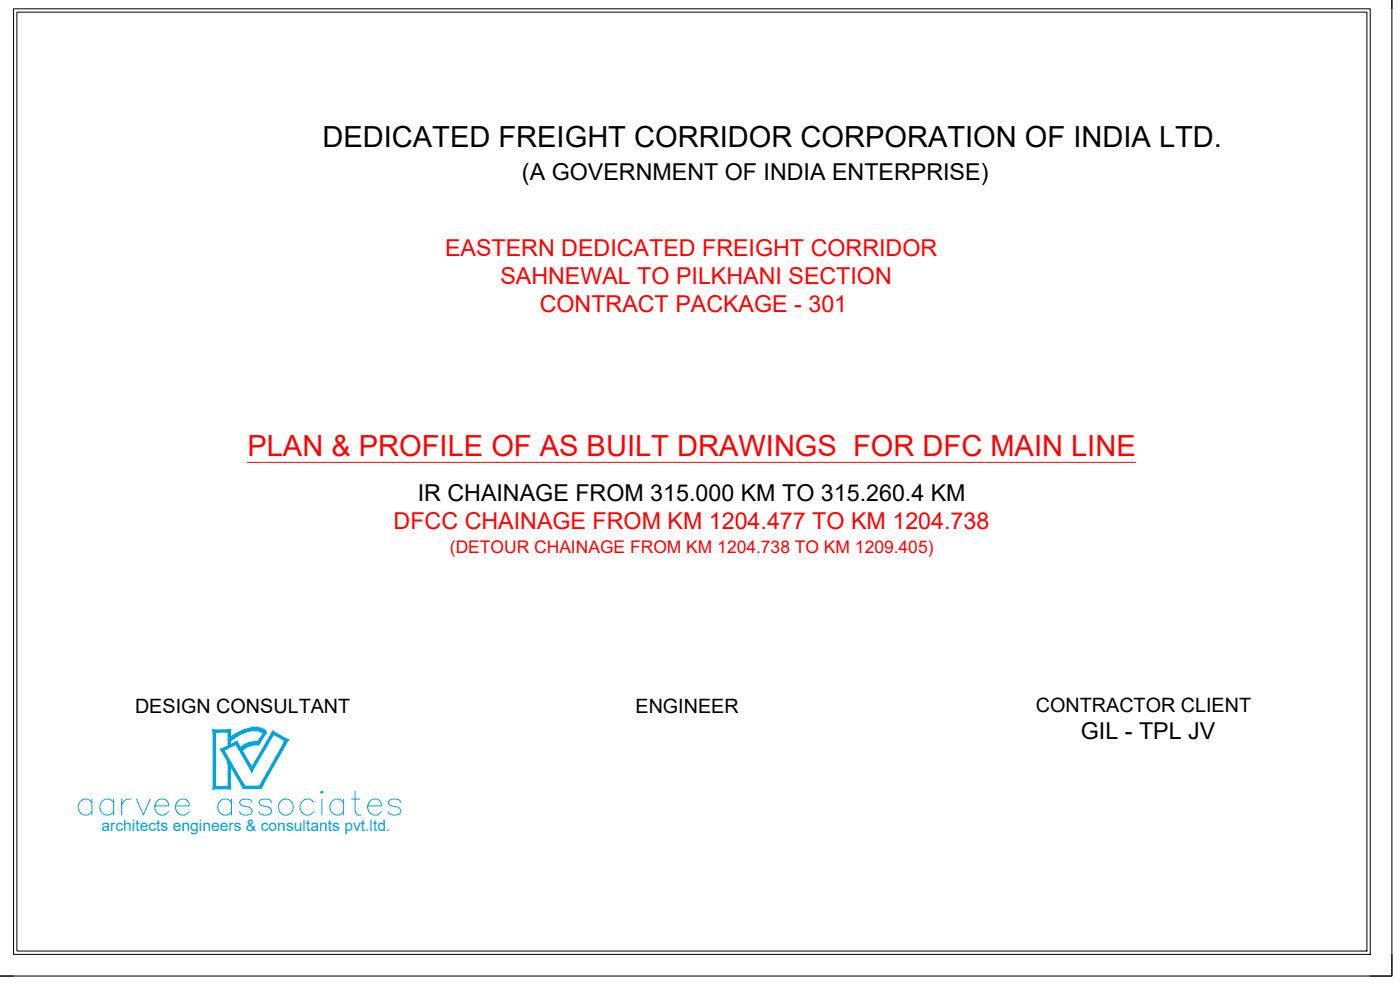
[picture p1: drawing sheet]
<svg xmlns="http://www.w3.org/2000/svg" width="841mm" height="594mm" viewBox="0 0 841 594" stroke-linecap="round" stroke-linejoin="round" font-family="sans-serif">
<!-- layer: title -->
<path d="M8 5h815v568h-815zM10 7h811v564h-811zM836 0v5M836 573v13h-13M0 586h8" fill="none" stroke="#000" stroke-width=".6"/>
<!-- layer: rvlogo -->
<g fill="#00a5dd" stroke="#00a5dd" stroke-width=".6">
<path d="M137 458l1 16v-16zM137 458l1 16-1-2zM128 474h10l-1-2zM128 474l1-2h8zM128 438v36l1-2zM128 438l1 2v32zM128 438l1 2 9-2zM129 440l9-2-1 2zM137 440l1 8v-10zM137 440l1 8h-1z"/>
<path d="M133 450l14 22-12-21zM133 450l14 22-1 2zM147 472l-1 2 10-2zM146 474l10-2 1 2zM171 445l-15 27 1 2zM171 445h2l-16 29zM164 441l7 4h2zM164 439l9 6-9-4zM164 439l-13 25 13-23zM164 439l-13 25v-3zM142 447l9 17v-3zM142 445l9 16-9-14zM135 451l7-4v-2zM133 450l9-5-7 6z"/>
<path d="M155 446v1zM155 446l-1 1h1zM154 446h1l-1 1zM154 446v1zM153 446h1v1zM153 446v1h1zM152 446h1v1zM152 446v1h1zM152 446v1zM152 446v1zM151 446h1v1zM151 446v1h1zM150 446h1v1zM150 446l1 2v-1zM149 446h1l1 2zM149 446l1 2h1zM149 447v-1l1 2zM149 447v1h1zM148 447h1v1zM148 447l1 1zM147 447h1l1 1zM147 447l1 2 1-1zM147 448v-1l1 2zM147 448l1 1zM146 448h1l1 1zM146 448l1 1h1zM146 449v-1l1 1zM146 449v1l1-1zM145 449h1v1zM145 449l1 1zM145 449l1 1zM145 449v1h1zM145 449v1h-1zM144 450l1 1v-1z"/>
<path d="M159 439l-5 7 1 1zM159 439l1 1-5 7z"/>
<path d="M159 439l1 1-1 1zM159 439v1v1zM159 439v1zM159 439l-1 1h1zM158 438l1 1-1 1zM158 438v2zM158 438v2zM158 438l-1 1 1 1zM157 438h1l-1 1zM157 438l-1 1h1zM156 438h1l-1 1zM156 438v1zM156 437v1v1zM156 437l-1 2h1zM155 437h1l-1 2zM155 437v2zM154 437h1v2zM154 437v2h1zM154 437v2zM154 437v2zM153 437h1v2zM153 437v2h1zM152 437h1v2zM152 437v2h1zM152 437v2zM152 437v2zM151 437h1v2zM151 437v2h1z"/>
<path d="M150 438l1-1v2zM150 438v1h1zM149 438h1v1zM149 438v1h1zM148 438h1v1zM148 438v2l1-1zM147 439l1-1v2zM147 439v1h1zM146 439h1v1zM146 439v1h1zM145 439h1v1zM145 439v2l1-1zM144 440l1-1v2zM144 440v1h1zM143 440h1v1zM143 440v2l1-1zM142 441l1-1v2zM142 441v1h1zM141 442l1-1v1zM141 442v1l1-1zM140 442h1v1zM140 442l1 1zM139 443l1-1 1 1zM139 443l1 1 1-1zM138 444l1-1 1 1zM138 444l1 1 1-1zM137 444h1l1 1zM137 444l1 1h1z"/>
</g>
<!-- layer: title -->
<path d="M149 278h533" fill="none" stroke="#f00" stroke-width=".6"/>
<!-- layer: 0 -->
<path d="M836 0v586h-836" fill="none" stroke="#000" stroke-width=".6"/>
<text font-size="20.7" fill="#00a5dd" x="46" y="491">aarvee associates</text>
<text font-size="17.5" x="194" y="88">DEDICATED FREIGHT CORRIDOR CORPORATION OF INDIA LTD.</text>
<text font-size="17.5" fill="#f00" x="149" y="274">PLAN &amp; PROFILE OF AS BUILT DRAWINGS FOR DFC MAIN LINE</text>
<g font-size="14">
<text x="314" y="108">(A GOVERNMENT OF INDIA ENTERPRISE)</text>
<text x="251" y="301">IR CHAINAGE FROM 315.000 KM TO 315.260.4 KM</text>
<text x="649" y="444">GIL - TPL JV</text>
</g>
<g font-size="14" fill="#f00">
<text x="267" y="154">EASTERN DEDICATED FREIGHT CORRIDOR</text>
<text x="301" y="171">SAHNEWAL TO PILKHANI SECTION</text>
<text x="324" y="188">CONTRACT PACKAGE - 301</text>
<text x="236" y="318">DFCC CHAINAGE FROM KM 1204.477 TO KM 1204.738</text>
</g>
<g font-size="11.9">
<text x="81" y="428">DESIGN CONSULTANT</text>
<text x="382" y="428">ENGINEER</text>
<text x="622" y="427">CONTRACTOR CLIENT</text>
</g>
<text font-size="10.5" fill="#f00" x="270" y="332">(DETOUR CHAINAGE FROM KM 1204.738 TO KM 1209.405)</text>
<text font-size="9.4" fill="#00a5dd" x="61" y="499">architects engineers &amp; consultants pvt.ltd.</text>
</svg>
